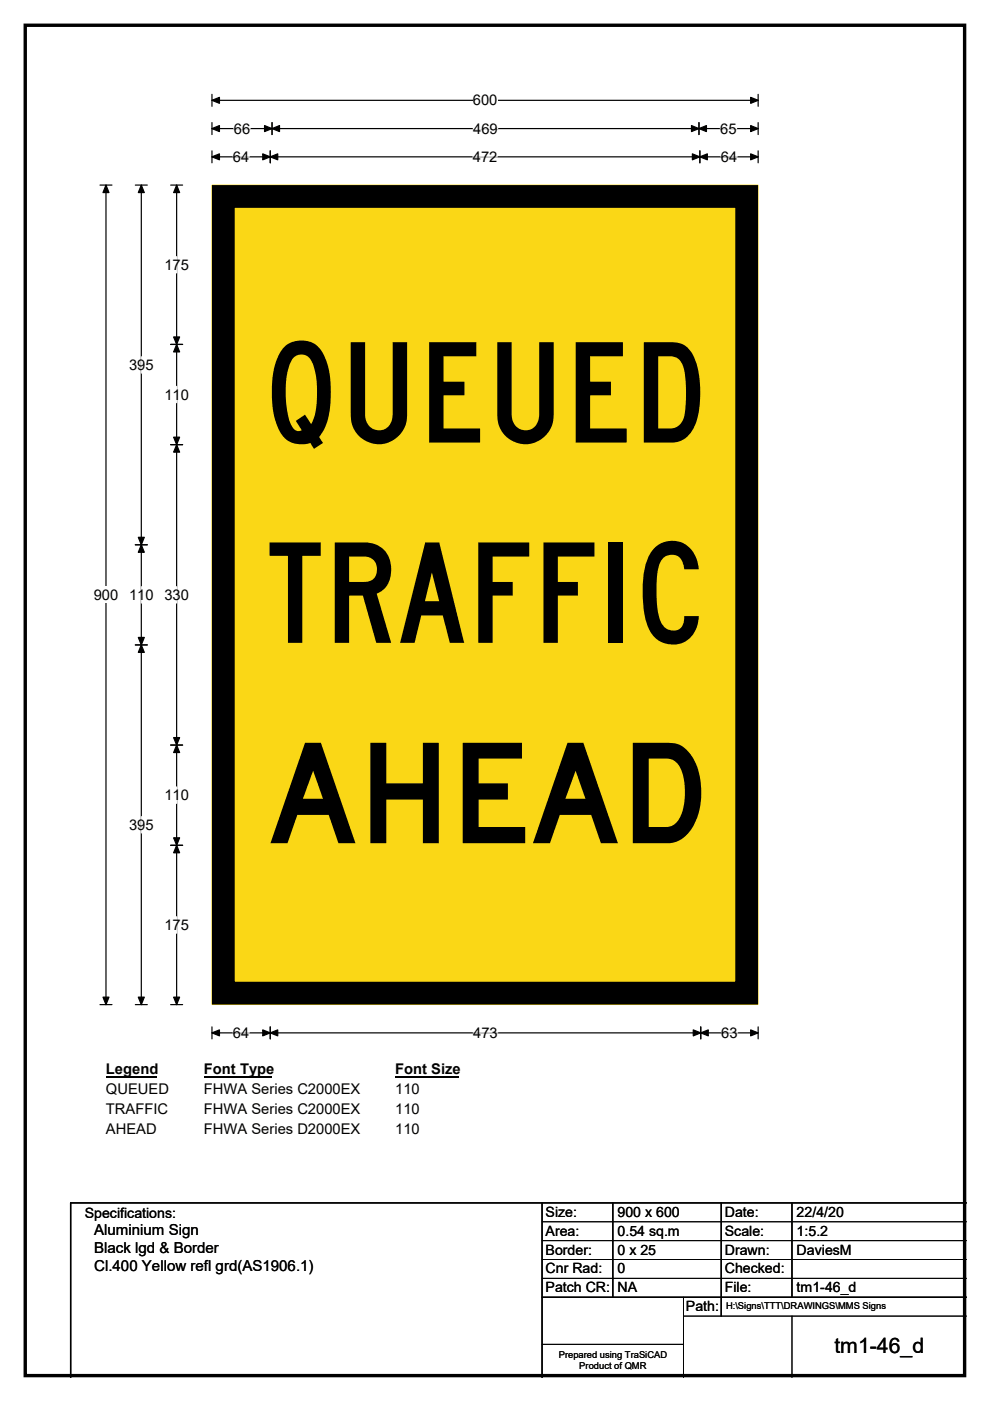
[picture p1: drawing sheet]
<svg xmlns="http://www.w3.org/2000/svg" width="210mm" height="297mm" viewBox="0 0 210 297" stroke-linecap="round" stroke-linejoin="round" font-family="sans-serif">
<path d="M5.4 5.4h199.2v286.3h-199.2z" fill="none" stroke="#000" stroke-width=".72"/>
<path d="M45 21.3h115.8M45 20v2.5M160.8 20v2.5" fill="none" stroke="#000" stroke-width=".25"/>
<path d="M45 21.3l1.5-.7v1.3zM159.2 20.6l1.6 .7-1.6 .6z" fill="#000" stroke="#000" stroke-width=".25"/>
<path d="M100.3 19.5h5.2v3.5h-5.2z" fill="#fff"/>
<g fill="none" stroke="#000" stroke-width=".25">
<path d="M21.2 39.2h2.5M22.5 39.2v173.8M45 27.3h115.8M45 26v2.5M45 32v2.5M45 33.3h115.8M57.3 32v2.5M57.7 26v2.5M148.3 26v2.5M148.4 32v2.5M160.8 26v2.5M160.8 32v2.5"/>
<path d="M21.2 213h2.5M45 217.7v2.6M45 219h115.8M57.3 217.7v2.6M148.6 217.7v2.6M160.8 217.7v2.6"/>
</g>
<g fill="#000" stroke="#000" stroke-width=".25">
<path d="M22.5 39.2l.6 1.6h-1.3zM45 27.3l1.5-.7v1.3zM45 33.3l1.5-.7v1.3zM57.3 33.3l1.6-.7v1.3zM55.7 32.6l1.6 .7-1.6 .6zM57.7 27.3l1.6-.7v1.3zM56.1 26.6l1.6 .7-1.6 .6zM146.7 26.6l1.6 .7-1.6 .6zM148.3 27.3l1.5-.7v1.3zM146.9 32.6l1.5 .7-1.5 .6zM148.4 33.3l1.6-.7v1.3zM159.2 26.6l1.6 .7-1.6 .6z"/>
<path d="M159.2 32.6l1.6 .7-1.6 .6zM21.8 211.4h1.3l-.6 1.6zM45 219l1.5-.6v1.2zM57.3 219l1.6-.6v1.2zM55.7 218.4l1.6 .6-1.6 .6zM147 218.4l1.6 .6-1.6 .6zM148.6 219l1.6-.6v1.2zM159.2 218.4l1.6 .6-1.6 .6z"/>
</g>
<path d="M49.4 33.3h3.5M49.6 27.3h3.5M100.3 33.3h5.2M100.4 27.3h5.2M152.8 27.3h3.5M152.9 33.3h3.5M49.4 219h3.5M100.4 219h5.2M153 219h3.5" fill="none" stroke="#fff" stroke-width=".25"/>
<path d="M19.9 124.4h5.2v3.5h-5.2z" fill="#fff"/>
<path d="M28.7 39.2h2.5M30 39.2v173.8M36.2 39.2h2.5M37.5 39.2v173.8M36.2 73h2.5M36.2 94.3h2.5M28.7 115.5h2.5M28.7 136.7h2.5M36.2 158h2.5M36.2 179.2h2.5M28.7 213h2.5M36.2 213h2.5" fill="none" stroke="#000" stroke-width=".25"/>
<g fill="#000" stroke="#000" stroke-width=".25">
<path d="M30 39.2l.6 1.6h-1.3zM37.5 39.2l.6 1.6h-1.3zM37.5 73l.6 1.6h-1.3zM36.8 71.4h1.3l-.6 1.6zM36.8 92.7h1.3l-.6 1.6zM37.5 94.3l.6 1.6h-1.3zM30 115.5l.6 1.6h-1.3zM29.3 113.9h1.3l-.6 1.6zM29.3 135.1h1.3l-.6 1.6zM30 136.7l.6 1.6h-1.3zM36.8 156.4h1.3l-.6 1.6zM37.5 158l.6 1.6h-1.3z"/>
<path d="M36.8 177.6h1.3l-.6 1.6zM37.5 179.2l.6 1.6h-1.3zM29.3 211.4h1.3l-.6 1.6zM36.8 211.4h1.3l-.6 1.6z"/>
</g>
<path d="M37.5 54.4v3.5M30 75.6v3.5M37.5 81.9v3.5M30 124.4v3.5M37.5 124.4v3.5M30 173.1v3.5M37.5 166.8v3.5M37.5 194.4v3.5" fill="none" stroke="#fff" stroke-width=".25"/>
<path d="M22.5 225h10.7v3.5h-10.7z" fill="#fff"/>
<path d="M22.5 228.3h10.7" fill="none" stroke="#000" stroke-width=".32"/>
<path d="M43.3 225h14.4v3.5h-14.4z" fill="#fff"/>
<path d="M43.3 228.3h14.4" fill="none" stroke="#000" stroke-width=".32"/>
<path d="M83.8 225h13.5v3.5h-13.5z" fill="#fff"/>
<path d="M83.8 228.3h13.5" fill="none" stroke="#000" stroke-width=".32"/>
<g fill="#fff">
<path d="M22.5 229.2h13.3v3.5h-13.3z"/>
<path d="M43.3 229.2h33v3.5h-33z"/>
<path d="M83.8 229.2h5.2v3.5h-5.2z"/>
<path d="M22.5 233.4h13.1v3.5h-13.1z"/>
<path d="M43.3 233.4h33v3.5h-33z"/>
<path d="M83.8 233.4h5.2v3.5h-5.2z"/>
<path d="M22.4 237.6h10.8v3.4h-10.8z"/>
<path d="M43.3 237.6h33v3.4h-33z"/>
<path d="M83.8 237.6h5.2v3.4h-5.2z"/>
</g>
<path d="M45 39.3h115.8v173.7h-115.8z" fill="#fad716"/>
<path d="M45 39.2h115.8v173.8h-115.8z" fill="none" stroke="#fad716" stroke-width=".21"/>
<path d="M47.4 41.7h111v168.9h-111z" fill="none" stroke="#000" stroke-width="4.8"/>
<path d="M115 255v37M130 255v20M153 255v24M168 255v20M205 255h-190v37M115 275h90" fill="none" stroke="#000" stroke-width=".3"/>
<path d="M115 259h90M115 263h90M115 267h90M115 271h90M145 279h60M145 275v17M168 279v13M115 285h30" fill="none" stroke="#000" stroke-width=".21"/>
<g font-size="29.5">
<text x="55.8" y="93.8">QUEUED</text>
<text x="56.6" y="136.3">TRAFFIC</text>
<text x="56.7" y="178.8">AHEAD</text>
</g>
<text font-size="4.5" x="177" y="286.9">tm1-46_d</text>
<g font-size="3.2">
<text x="20" y="261.9">Aluminium Sign</text>
<text x="20" y="265.7">Black lgd &amp; Border</text>
<text x="20" y="269.6">Cl.400 Yellow refl grd(AS1906.1)</text>
</g>
<g font-size="3.1">
<text x="100.3" y="22.3">600</text>
<text x="49.6" y="28.3">66</text>
<text x="100.4" y="28.3">469</text>
<text x="152.8" y="28.3">65</text>
<text x="49.4" y="34.3">64</text>
<text x="100.3" y="34.3">472</text>
<text x="152.9" y="34.3">64</text>
<text x="34.9" y="57.2">175</text>
<text x="27.4" y="78.4">395</text>
<text x="34.9" y="84.7">110</text>
<text x="19.9" y="127.2">900</text>
<text x="27.4" y="127.2">110</text>
<text x="34.9" y="127.2">330</text>
<text x="34.9" y="169.6">110</text>
<text x="27.4" y="175.9">395</text>
<text x="34.9" y="197.1">175</text>
<text x="49.4" y="220">64</text>
<text x="100.4" y="220">473</text>
<text x="153" y="220">63</text>
<text x="22.5" y="227.8">Legend</text>
<text x="43.3" y="227.8">Font Type</text>
<text x="83.8" y="227.8">Font Size</text>
<text x="22.5" y="232">QUEUED</text>
<text x="43.3" y="232">FHWA Series C2000EX</text>
<text x="83.8" y="232">110</text>
<text x="22.5" y="236.2">TRAFFIC</text>
<text x="43.3" y="236.2">FHWA Series C2000EX</text>
<text x="83.8" y="236.2">110</text>
<text x="22.5" y="240.3">AHEAD</text>
<text x="43.3" y="240.3">FHWA Series D2000EX</text>
<text x="83.8" y="240.3">110</text>
</g>
<g font-size="3">
<text x="115.7" y="258">Size:</text>
<text x="131" y="258">900 x 600</text>
<text x="153.7" y="258">Date:</text>
<text x="169" y="258">22/4/20</text>
<text x="18" y="258.2">Specifications:</text>
<text x="115.7" y="262">Area:</text>
<text x="131" y="262">0.54 sq.m</text>
<text x="153.7" y="262">Scale:</text>
<text x="169" y="262">1:5.2</text>
<text x="115.7" y="266">Border:</text>
<text x="115.7" y="270">Cnr Rad:</text>
<text x="131" y="266">0 x 25</text>
<text x="131" y="270">0</text>
<text x="153.7" y="266">Drawn:</text>
<text x="153.7" y="270">Checked:</text>
<text x="169" y="266">DaviesM</text>
<text x="115.7" y="274">Patch CR:</text>
<text x="131" y="274">NA</text>
<text x="153.7" y="274">File:</text>
<text x="169" y="274">tm1-46_d</text>
<text x="145.5" y="278">Path:</text>
</g>
<g font-size="2">
<text x="154" y="277.6">H:\Signs\TTT\DRAWINGS\MMS Signs</text>
<text x="118.5" y="287.8">Prepared using TraSiCAD</text>
<text x="122.9" y="290.2">Product of QMR</text>
</g>
</svg>
